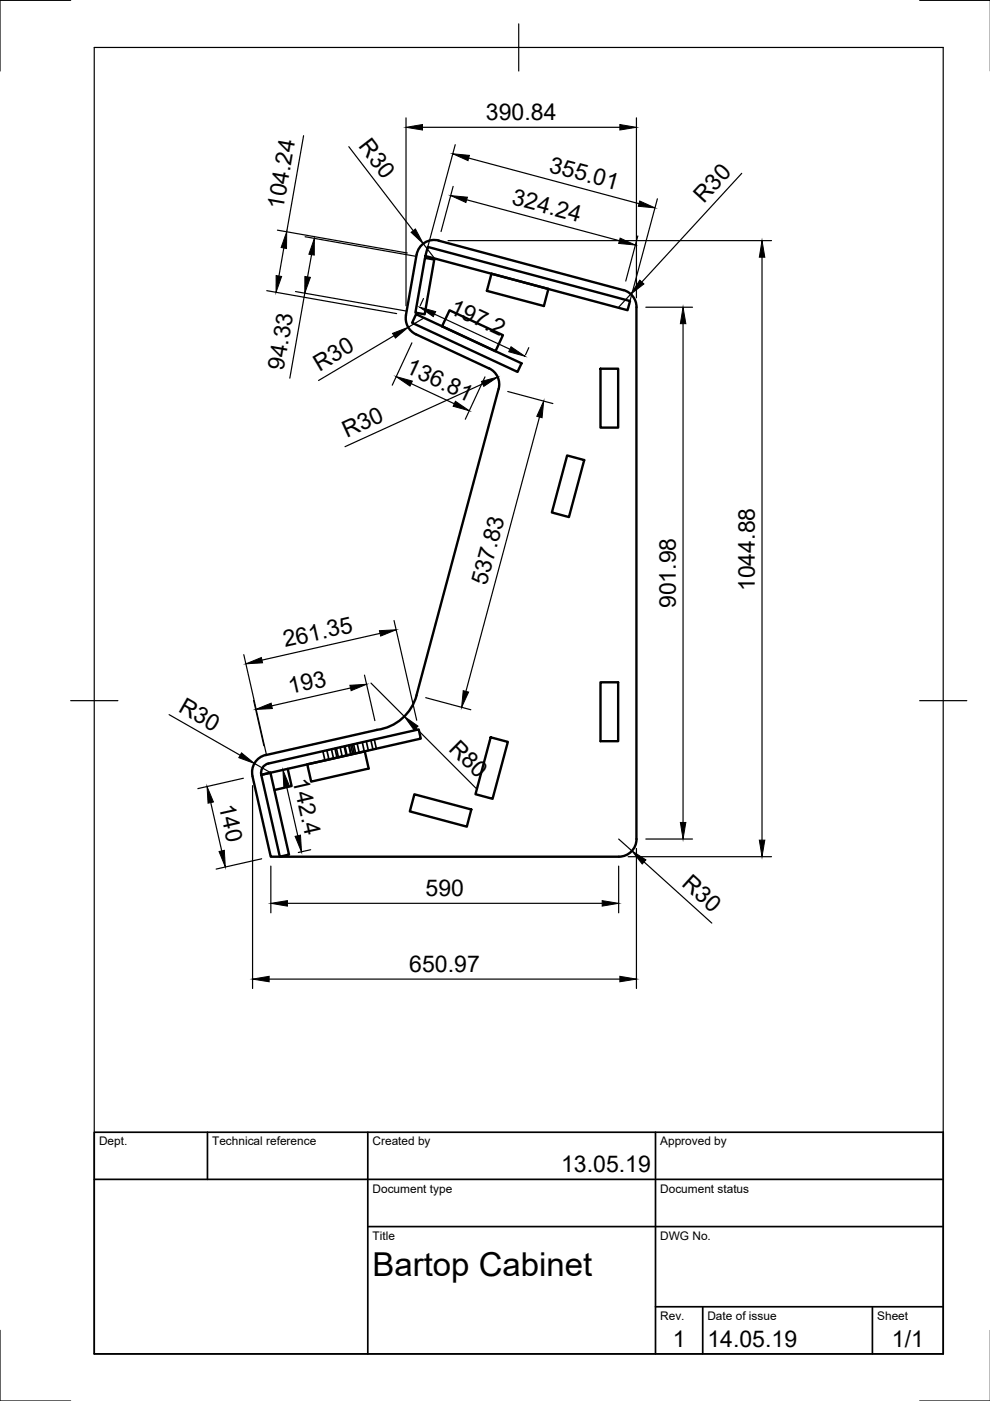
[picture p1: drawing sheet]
<svg xmlns="http://www.w3.org/2000/svg" width="210mm" height="297mm" viewBox="0 0 210 297" stroke-linecap="round" stroke-linejoin="round" font-family="sans-serif">
<!-- layer: Visible -->
<g fill="none" stroke="#000" stroke-width=".51">
<path d="M88.3 54l-2.2 12.8a3.8 3.8 0 0 0 2.1 4.1l15.5 7.2M90.1 54.7l2 .3-2.1 11.6-1.9-.3zM90.7 52.4l42.9 11.4-.5 2-42.9-11.5zM93 51l39.2 10.5M93 51a3.8 3.8 0 0 0-4.7 3M104.2 58l12.1 3.3-1 3.6-12.1-3.2zM88.2 66.6l22.4 10.4-.9 1.9-22.3-10.5zM95.3 65.8l11.3 5.3-1.5 3.4-11.4-5.3zM103.7 78.1a3.8 3.8 0 0 1 2 4.4M127.3 78.2h3.8v12.5h-3.8zM132.2 61.5a3.7 3.7 0 0 1 2.7 3.6l.1 112.8a3.8 3.8 0 0 1-3.8 3.7h-73.8l-3.9-17M105.7 82.5l-17.4 64.9a10 10 0 0 1-8.4 7.3"/>
<path d="M120.2 96.6l3.7 .9-3.3 12.1-3.6-.9zM79.9 154.8l-23.5 5.3M104 156.3l3.7 1-3.3 12.1-3.6-1zM127.3 144.7h3.8v12.4h-3.8zM55.4 164.3l1.9-.5 4 17.4-2 .4zM56.4 160.1a3.8 3.8 0 0 0-2.9 4.5M56.9 161.9a2 2 0 0 0-1.5 2.4l33.8-7.7-.4-1.9-31.9 7.2M61 163l.8 3.7-3.6 .8M65.2 162.1l12.1-2.8 .9 3.6-12.2 2.8zM87.9 168.4l12 3.2-.9 3.7-12.1-3.3z"/>
</g>
<!-- layer: Hidden -->
<g fill="none" stroke="#000" stroke-width=".36">
<path d="M68.5 159.3l.4 1.9M69.3 159.1l.4 1.9M70.3 158.8l.4 2M71 158.7l.5 1.9M71.3 158.6l.5 2M72.1 158.4l.5 2M73 158.2l.4 2M73.2 158.2l.4 2M73.9 158l.5 2M74 158l.4 2M74.4 157.9l.4 2M74.7 157.8l.4 2"/>
<path d="M75 157.8l.4 1.9M75.7 157.6l.5 2M76.8 157.4l.4 1.9M77.7 157.2l.4 1.9M78.6 157l.5 1.9M79.4 156.8l.4 1.9"/>
</g>
<!-- layer: Border -->
<path d="M15 .1h-15v15M20 10.1h180v276.9h-180zM110 5.1v10M195 .1h15M15 148.6h10M195 148.6h10M0 282.1v14.9h15M195 297h15" fill="none" stroke="#000" stroke-width=".25"/>
<!-- layer: TitleBlock -->
<path d="M20 240.1h180v46.9h-180zM20 250h180M44 240.1v9.9M78 240.1v46.9M139 240.1v46.9M78 260.1h122M139 277.1h61M149 277.1v9.9M185 277.1v9.9" fill="none" stroke="#000" stroke-width=".36"/>
<!-- layer: Dimensions -->
<g fill="none" stroke="#000" stroke-width=".25">
<path d="M64.4 28.8l-3.6 20.3M74 31.1l13.6 17.8M86.1 25v39.8M89.6 27h41.8M96.1 39.5l-2.6 9.6M96.5 30.7l-5.8 21.7M99.4 33.5l36.1 9.7M134.9 25v38.1M157.3 36.8l-21.2 23M58.8 48.8l27.6 4.8M60.2 52.6l-1.1 5.9M64.7 50.2l23.5 4.1"/>
<path d="M66.1 54l-.9 4.7M89.7 51.7l2.3 3M95 51h68.6M99 42.4l32.3 8.6M135.2 50l-2.5 9.6M139.4 42.1l-5.8 21.7M161.6 54.5v123.6M56.6 61.6l27.5 4.9M62.7 61.8l23.4 4.1M64.6 62.2l-3.2 18M83.5 71.2l-16 9.5M87.3 72.7l-4.1 9"/>
<path d="M89.8 67.5l-3.2 1.9M89.8 63.3l-.7 1.5M92.1 66.6l16 7.4M102.8 79.9l-4.1 9M112.1 73.7l-.7 1.5M133.7 62.4l-2.5 2.7M136.9 65.1h9.9M144.8 68.6v105.8M87.2 81.3l9.1 4.3M102.3 81.4l-29.1 13.3M107.7 83l9.5 2.6M114.4 88.4l-15.6 58.2"/>
<path d="M51.7 138.8l4.8 21.1M80.6 134.3l-25.1 5.7M83.5 131.6l4.8 21.1M35.9 151.5l15 8.6M53.8 148.5l2.1 9.6M74.3 145.9l-16.7 3.8M77.3 143.1l2.2 9.7M78.7 144.8l7 7.1M88.2 154.4l12.9 12.9M90.3 147.9l9.5 2.6M44.7 170.2l2.3 10.2M51.6 165l-9.6 2.2"/>
<path d="M53.6 166.6v43M54 161.9l3.2 1.8M60.7 166.7l2.4 10.5M61.9 162.8l-2.6 .6M131.2 177.9l2.8 2.5M134.9 179.9v29.7M136.9 177.9h9.9M55.5 182.1l-9.7 2.2M57.4 183.6v9.9M60.9 191.5h66.8M65.9 180.2l-2.7 .5M131.2 183.6v9.9"/>
<path d="M133.2 181.6h30.4M136.5 182.7l14.4 13M57.1 207.6h74.3"/>
</g>
<g fill="#000" stroke="#000" stroke-width=".21">
<path d="M86.1 27l3.5-.6v1.2zM96 32.6l3.5 .3-.3 1.2zM131.4 26.4l3.5 .6-3.5 .6zM58.5 58.4l1.2 .2-1.2 3.4zM60.8 49.1l-.1 3.6-1.1-.2zM64.6 58.6l1.2 .2-1.2 3.4zM66.7 50.6l-.1 3.5-1.1-.2zM87.2 49.3l.9-.8 1.6 3.2zM95.6 41.5l3.5 .3-.3 1.1zM131.5 50.5l3.2 1.5-3.5-.4zM135.6 42.6l3.3 1.5-3.6-.4zM135.7 59.4l.8 .8-2.8 2.2z"/>
<path d="M161.6 51l.6 3.5h-1.2zM83.2 70.7l3.4-1.3-2.8 2.3zM88.9 65.1l3.5 1-.5 1zM108.4 73.5l2.9 2-3.4-.9zM144.8 65.1l.6 3.5h-1.1zM84 79.8l3.4 1-.5 1.1zM96.6 85.1l2.9 2-3.4-1zM102.1 80.9l3.4-.9-2.9 1.9zM115.3 85l-.4 3.6-1.1-.3zM52.1 140.7l3.3-1.3 .3 1.1zM80.5 133.7l3.5-.2-3.3 1.4zM51.2 159.6l2.8 2.3-3.4-1.3z"/>
<path d="M54.2 150.4l3.3-1.3 .2 1.1zM74.2 145.3l3.5-.2-3.3 1.3zM85.7 151.9l2.9 2.1-.8 .8zM98.2 146.4l1.2 .3-1.5 3.3zM43.9 166.8l1.4 3.2-1.2 .3zM60 163.2l1.3 3.3-1.1 .3zM62.6 177.3l1.1-.2 .2 3.5zM144.3 174.4h1.1l-.6 3.5zM161 178.1h1.2l-.6 3.5zM46.4 180.5l1.2-.2 .2 3.5zM57.4 191.5l3.5-.5v1.1zM127.7 191l3.5 .5-3.5 .6z"/>
<path d="M134 180.4l2.9 1.9-.7 .9zM53.6 207.6l3.5-.6v1.2zM131.4 207l3.5 .6-3.5 .6z"/>
</g>
<text font-size="7" x="79" y="270.6">Bartop Cabinet</text>
<g font-size="4.9">
<text x="103" y="25.4">390.84</text>
<text x="75.9" y="31" transform="rotate(52 75.9 31)">R30</text>
<text x="116.2" y="36.4" transform="rotate(15 116.2 36.4)">355.01</text>
<text x="60" y="44.5" transform="rotate(-80 60 44.5)">104.24</text>
<text x="108.3" y="43.3" transform="rotate(15 108.3 43.3)">324.24</text>
<text x="149.2" y="43.2" transform="rotate(-47 149.2 43.2)">R30</text>
<text x="95.1" y="66.3" transform="rotate(25 95.1 66.3)">197.2</text>
<text x="60.1" y="78.6" transform="rotate(-80 60.1 78.6)">94.33</text>
<text x="67.7" y="78.8" transform="rotate(-31 67.7 78.8)">R30</text>
<text x="85.8" y="79" transform="rotate(25 85.8 79)">136.81</text>
<text x="73.5" y="92.8" transform="rotate(-25 73.5 92.8)">R30</text>
<text x="103.1" y="124.3" transform="rotate(-75 103.1 124.3)">537.83</text>
<text x="160" y="125.3" transform="rotate(-90 160 125.3)">1044.88</text>
<text x="143.3" y="129" transform="rotate(-90 143.3 129)">901.98</text>
<text x="60.5" y="137.3" transform="rotate(-13 60.5 137.3)">261.35</text>
<text x="61.5" y="147.2" transform="rotate(-13 61.5 147.2)">193</text>
<text x="37.6" y="150.7" transform="rotate(30 37.6 150.7)">R30</text>
<text x="95" y="158.9" transform="rotate(45 95 158.9)">R80</text>
<text x="62" y="165.5" transform="rotate(77 62 165.5)">142.4</text>
<text x="46.4" y="170.8" transform="rotate(77 46.4 170.8)">140</text>
<text x="90.2" y="190">590</text>
<text x="144.4" y="187.7" transform="rotate(42 144.4 187.7)">R30</text>
<text x="86.8" y="206">650.97</text>
<text x="119" y="248.5">13.05.19</text>
<text x="142.6" y="285.7">1</text>
<text x="150" y="285.5">14.05.19</text>
<text x="189.1" y="285.7">1/1</text>
</g>
<g font-size="2.5">
<text x="21" y="242.9">Dept.</text>
<text x="45" y="242.9">Technical reference</text>
<text x="79" y="242.9">Created by</text>
<text x="140" y="242.9">Approved by</text>
<text x="79" y="252.8">Document type</text>
<text x="140" y="252.8">Document status</text>
<text x="79" y="262.9">Title</text>
<text x="140" y="262.9">DWG No.</text>
<text x="140" y="279.9">Rev.</text>
<text x="150" y="279.9">Date of issue</text>
<text x="186" y="279.9">Sheet</text>
</g>
</svg>
